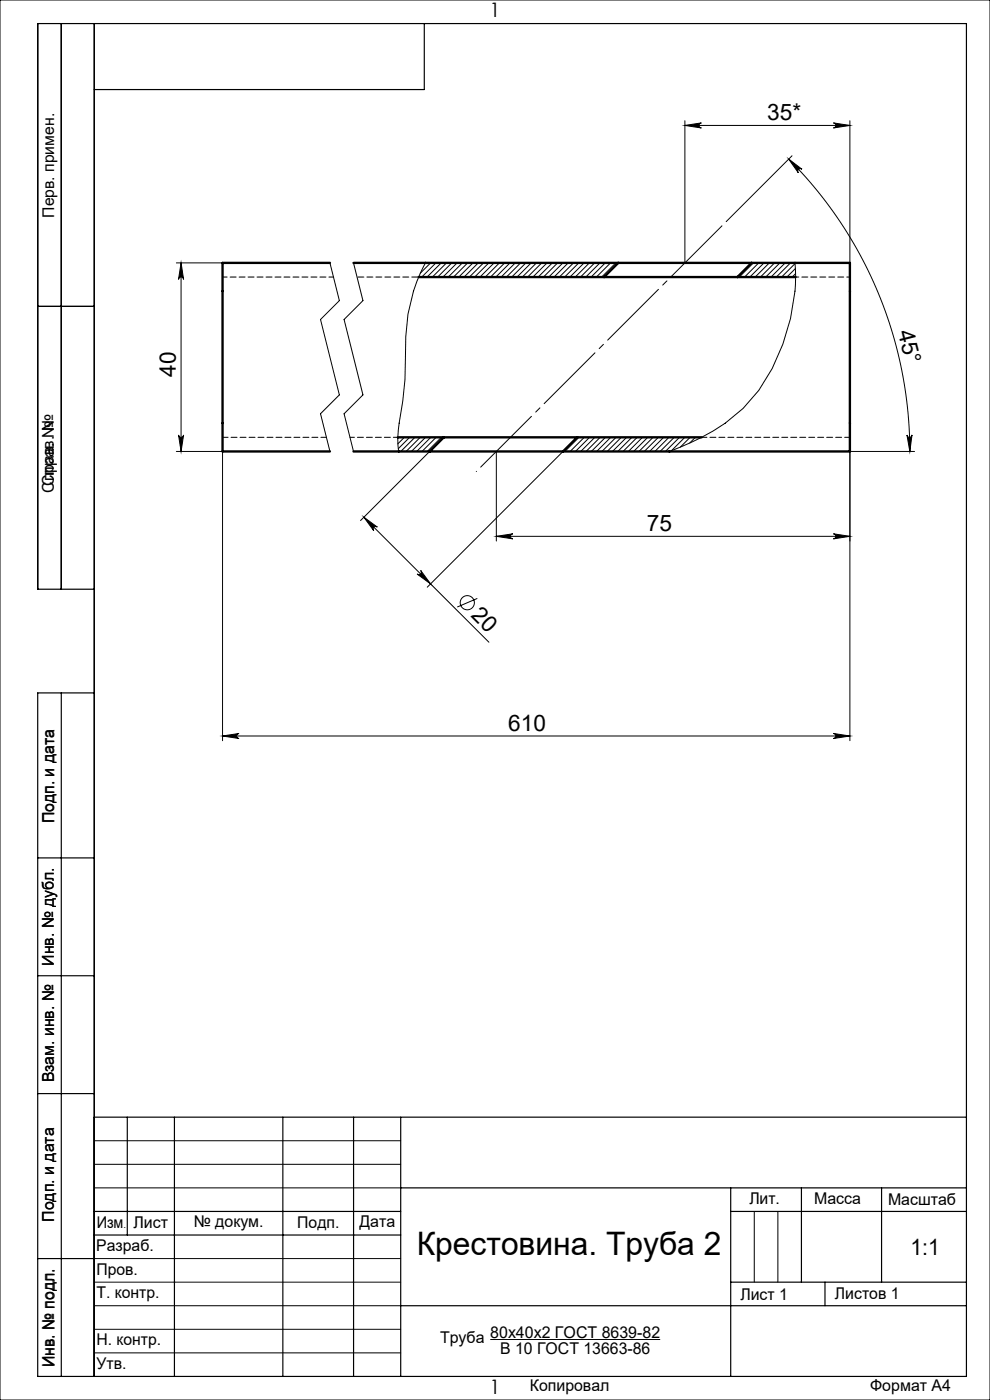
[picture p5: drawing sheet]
<svg xmlns="http://www.w3.org/2000/svg" width="210mm" height="297mm" viewBox="0 0 210 297" stroke-linecap="round" stroke-linejoin="round" font-family="sans-serif">
<g fill="none" stroke="#000" stroke-width=".21">
<path d="M0 0h210v297h-210zM145.3 25.6v30.2M145.3 26.6h35M145.3 26.6l3.5-.5a.54 .54 0 0 0-.5 .5 .54 .54 0 0 0 .5 .6zM167.3 33.8l2.8 2.1a.54 .54 0 0 0-.7 0 .54 .54 0 0 0-.1 .8zM167.3 33.8a87.7 87.7 0 0 1 25.7 62M168 33l-13.9 14M176.8 26.1l3.5 .5-3.5 .6a.54 .54 0 0 0 .5-.6 .54 .54 0 0 0-.5-.5zM180.3 25.6v36.2M37.4 55.8h9.8M38.4 55.8l.5 3.5a.54 .54 0 0 0-.5-.5 .54 .54 0 0 0-.5 .5zM38.4 55.8v40"/>
<path d="M70 55.8l2 8-4 4 4 16-4 4 2 8M75 55.8l2 8-4 4 4 16-4 4 2 8M90.2 55.8l-.3 .7a34.9 34.9 0 0 0-3.8 14.9l-.1 4.7a82.6 82.6 0 0 1-1.5 15.1 14.9 14.9 0 0 0 .1 4.6M91.3 55.8l-2.1 2.2M92.5 55.8l-3 3M93.6 55.8l-3 3M94.7 55.8l-3 3M95.8 55.8l-3 3M97 55.8l-3 3M98.1 55.8l-3 3M99.2 55.8l-3 3M100.3 55.8l-3 3"/>
<path d="M101.4 55.8l-3 3M102.6 55.8l-3 3M103.7 55.8l-3 3M104.8 55.8l-3 3M105.9 55.8l-3 3M107.1 55.8l-3 3M108.2 55.8l-3 3M109.3 55.8l-3 3M110.4 55.8l-3 3M111.5 55.8l-3 3M112.7 55.8l-3 3M113.8 55.8l-3 3"/>
<path d="M114.9 55.8l-3 3M116 55.8l-3 3M117.2 55.8l-3 3M118.3 55.8l-3 3M119.4 55.8l-3 3M120.5 55.8l-3 3M121.7 55.8l-3 3M122.8 55.8l-3 3M123.9 55.8l-3 3M125 55.8l-3 3M126.1 55.8l-3 3M127.3 55.8l-3 3"/>
<path d="M128.4 55.8l-3 3M129.5 55.8l-3 3M130.6 55.8l-3 3M159.8 55.8l-3 3M160.9 55.8l-3 3M162.1 55.8l-3 3M163.2 55.8l-3 3M164.3 55.8l-3 3M165.4 55.8l-3 3M166.6 55.8l-3 3M167.7 55.8l-3 3M168.6 55.8l.1 1.3a41.6 41.6 0 0 1-7.8 25.7 35.1 35.1 0 0 1-14.2 11l-4.7 2"/>
<path d="M168.6 55.9l-2.8 2.9M168.7 57l-1.8 1.8M168.8 58.1l-.8 .7M37.4 95.8h9.8v61.3M37.9 92.3a.54 .54 0 0 0 .5 .5 .54 .54 0 0 0 .5-.5l-.5 3.5zM84.7 92.8l-.3 .3M85.8 92.8l-1.4 1.4M86.9 92.8l-2.4 2.4M88 92.8l-3 3M89.1 92.8l-3 3M90.3 92.8l-3 3M91.1 95.8l-14.6 14.6"/>
<path d="M91.4 92.8l-3 3M92.5 92.8l-3 3M93.6 92.8l-3 3M105.3 95.8v19M119.4 95.8l-28.8 28.8M122.8 92.8l-3 3M123.9 92.8l-3 3M125.1 92.8l-3 3M126.2 92.8l-3 3M127.3 92.8l-3 3M128.4 92.8l-3 3M129.6 92.8l-3 3"/>
<path d="M130.7 92.8l-3 3M131.8 92.8l-3 3M132.9 92.8l-3 3M134 92.8l-3 3M135.2 92.8l-3 3M136.3 92.8l-3 3M137.4 92.8l-3 3M138.5 92.8l-3 3M139.7 92.8l-3 3M140.8 92.8l-3 3M141.9 92.8l-3 3M143 92.8l-3 3"/>
<path d="M144.1 92.8l-3 3M145.3 92.8l-2.9 2.8M146.4 92.8l-2.1 2M147.5 92.8l-1.2 1.2M180.3 89.8v67.3M180.3 95.8h13.7M192.4 92.3a.54 .54 0 0 0 .5 .5 .54 .54 0 0 0 .6-.5l-.5 3.5zM77.2 109.7l26.5 26.5M77.2 109.7l2.8 2.1a.54 .54 0 0 0-.7 0 .54 .54 0 0 0 0 .8zM105.3 113.8h75M105.3 113.8l3.5-.6a.54 .54 0 0 0-.5 .6 .54 .54 0 0 0 .5 .5zM176.8 113.2l3.5 .6-3.5 .5a.54 .54 0 0 0 .5-.5 .54 .54 0 0 0-.5-.6z"/>
<path d="M88.5 121.8a.54 .54 0 0 0 .7 0 .54 .54 0 0 0 0-.8l2.1 2.9zM101.3 127l-4.3 1.8M47.2 156.1l3.5-.5a.54 .54 0 0 0-.5 .5 .54 .54 0 0 0 .5 .6zM47.2 156.1h133.1M176.8 155.6l3.5 .5-3.5 .6a.54 .54 0 0 0 .5-.6 .54 .54 0 0 0-.5-.5zM20 242h65M20 247h65M20 252h65M160 257v15M165 257v15M20 267h65M20 272h65"/>
<path d="M20 277h65M20 282h65M20 287h65M104 284.2h36"/>
<circle cx="99.1" cy="127.9" r="1.5"/>
</g>
<path d="M154.1 47l-53.1 53" fill="none" stroke="#000" stroke-width=".21" stroke-dasharray="15.2 1.3 1.3 1.3" stroke-dashoffset="-1.3"/>
<g fill="none" stroke="#000" stroke-width=".25">
<path d="M13 5v120M20 5v287M90 5v14h-70M8 65h12M20 125h-12v-120h197v287h-197v-145h12M13 147v145M8 182h12M8 207h12M8 232h12M20 237h185M27 237v25M37 237v55"/>
<path d="M60 237v55M75 237v55M85 237v55M20 257h65M85 252h120M155 252v40M155 257h50M170 252v20M187 252v20M8 267h12M20 262h65M85 277h120"/>
<path d="M155 272h50M175 272v5"/>
</g>
<g fill="#000">
<path d="M37.9 92.3a.54 .54 0 0 0 .5 .5 .54 .54 0 0 0 .5-.5l-.5 3.5zM38.4 55.8l.5 3.5a.54 .54 0 0 0-.5-.5 .54 .54 0 0 0-.5 .5z"/>
<path d="M192.4 92.3a.54 .54 0 0 0 .5 .5 .54 .54 0 0 0 .6-.5l-.5 3.5zM167.3 33.8l2.8 2.1a.54 .54 0 0 0-.7 0 .54 .54 0 0 0-.1 .8z"/>
<path d="M105.3 113.8l3.5-.6a.54 .54 0 0 0-.5 .6 .54 .54 0 0 0 .5 .5zM176.8 113.2l3.5 .6-3.5 .5a.54 .54 0 0 0 .5-.5 .54 .54 0 0 0-.5-.6zM145.3 26.6l3.5-.5a.54 .54 0 0 0-.5 .5 .54 .54 0 0 0 .5 .6zM176.8 26.1l3.5 .5-3.5 .6a.54 .54 0 0 0 .5-.6 .54 .54 0 0 0-.5-.5zM210.1 182.5v1zM210.1 182.5v1z"/>
<path d="M88.5 121.8a.54 .54 0 0 0 .7 0 .54 .54 0 0 0 0-.8l2.1 2.9zM77.2 109.7l2.8 2.1a.54 .54 0 0 0-.7 0 .54 .54 0 0 0 0 .8z"/>
<path d="M176.8 155.6l3.5 .5-3.5 .6a.54 .54 0 0 0 .5-.6 .54 .54 0 0 0-.5-.5zM47.2 156.1l3.5-.5a.54 .54 0 0 0-.5 .5 .54 .54 0 0 0 .5 .6z"/>
</g>
<g fill="none" stroke="#000" stroke-width=".5">
<path d="M70 55.8h-22.8v40h22.8M75 55.8h56.1M88.8 58.8h39.3M128.1 58.8h28.3M131.1 55.8h28.3M131.1 55.8l-3 3M156.4 58.8h12.4M159.4 55.8h20.9v40h-60.9M159.4 55.8l-3 3M75 95.8h16.1M84.4 92.8h9.7M91.1 95.8h28.3"/>
<path d="M94.1 92.8h28.3M94.1 92.8l-3 3M122.4 92.8l-3 3M122.4 92.8h26.4"/>
</g>
<path d="M180.3 92.8h-31.5" fill="none" stroke="#000" stroke-width=".21" stroke-dasharray="1.3 .6" stroke-dashoffset=".2"/>
<path d="M70.7 58.8h-23.5M84.4 92.8h-10.2" fill="none" stroke="#000" stroke-width=".21" stroke-dasharray="1.3 .6" stroke-dashoffset=".3"/>
<path d="M180.3 58.8h-11.5" fill="none" stroke="#000" stroke-width=".21" stroke-dasharray="1.3 .6" stroke-dashoffset=".6"/>
<path d="M88.8 58.8h-13.1" fill="none" stroke="#000" stroke-width=".21" stroke-dasharray="1.3 .6" stroke-dashoffset="-.2"/>
<path d="M69.2 92.8h-22" fill="none" stroke="#000" stroke-width=".21" stroke-dasharray="1.3 .6" stroke-dashoffset=".1"/>
<text font-size="6.9" x="88.4" y="266.2">Крестовина. Труба 2</text>
<g font-size="4.8">
<text x="162.7" y="25.5">35*</text>
<text x="190.4" y="70.4" transform="rotate(76 190.4 70.4)">45°</text>
<text x="37.3" y="80" transform="rotate(-90 37.3 80)">40</text>
<text x="137.2" y="112.7">75</text>
<text x="99.7" y="130.7" transform="rotate(45 99.7 130.7)">20</text>
<text x="107.8" y="155.1">610</text>
<text x="193.2" y="266.2">1:1</text>
</g>
<g font-size="4.2">
<text x="103.8" y="3.7">1</text>
<text x="103.8" y="295.7">1</text>
</g>
<g font-size="3.4">
<text x="11.5" y="46.2" transform="rotate(-90 11.5 46.2)">Перв. примен.</text>
<text x="11.4" y="103.2" transform="rotate(-90 11.4 103.2)">Справ. №</text>
<text x="11.5" y="104.5" transform="rotate(-90 11.5 104.5)">Справ. №</text>
<text x="11.4" y="174.7" transform="rotate(-90 11.4 174.7)">Подп. и дата</text>
<text x="11.5" y="204.9" transform="rotate(-90 11.5 204.9)">Инв. № дубл.</text>
<text x="11.5" y="229.6" transform="rotate(-90 11.5 229.6)">Взам. инв. №</text>
<text x="159" y="255.5">Лит.</text>
<text x="172.7" y="255.5">Масса</text>
<text x="188.4" y="255.6">Масштаб</text>
<text x="11.5" y="259.2" transform="rotate(-90 11.5 259.2)">Подп. и дата</text>
<text x="20.5" y="260.4">Изм</text>
<text x="28.3" y="260.4">Лист</text>
<text x="41.1" y="260.4">№ докум.</text>
<text x="63.1" y="260.4">Подп.</text>
<text x="76.2" y="260.4">Дата</text>
<text x="20.4" y="265.4">Разраб.</text>
<text x="20.5" y="275.4">Т. контр.</text>
<text x="20.5" y="270.4">Пров.</text>
<text x="157" y="275.7">Лист 1</text>
<text x="177.1" y="275.7">Листов 1</text>
<text x="20.5" y="285.4">Н. контр.</text>
<text x="93.3" y="284.9">Труба</text>
<text x="104" y="283.8">80х40х2 ГОСТ 8639-82</text>
<text x="106.1" y="287.3">В 10 ГОСТ 13663-86</text>
<text x="11.4" y="290" transform="rotate(-90 11.4 290)">Инв. № подл.</text>
<text x="20.5" y="290.4">Утв.</text>
<text x="112.4" y="295">Копировал</text>
<text x="184.6" y="295">Формат А4</text>
</g>
<text font-size="2.1" x="26.2" y="260.4">.</text>
</svg>
